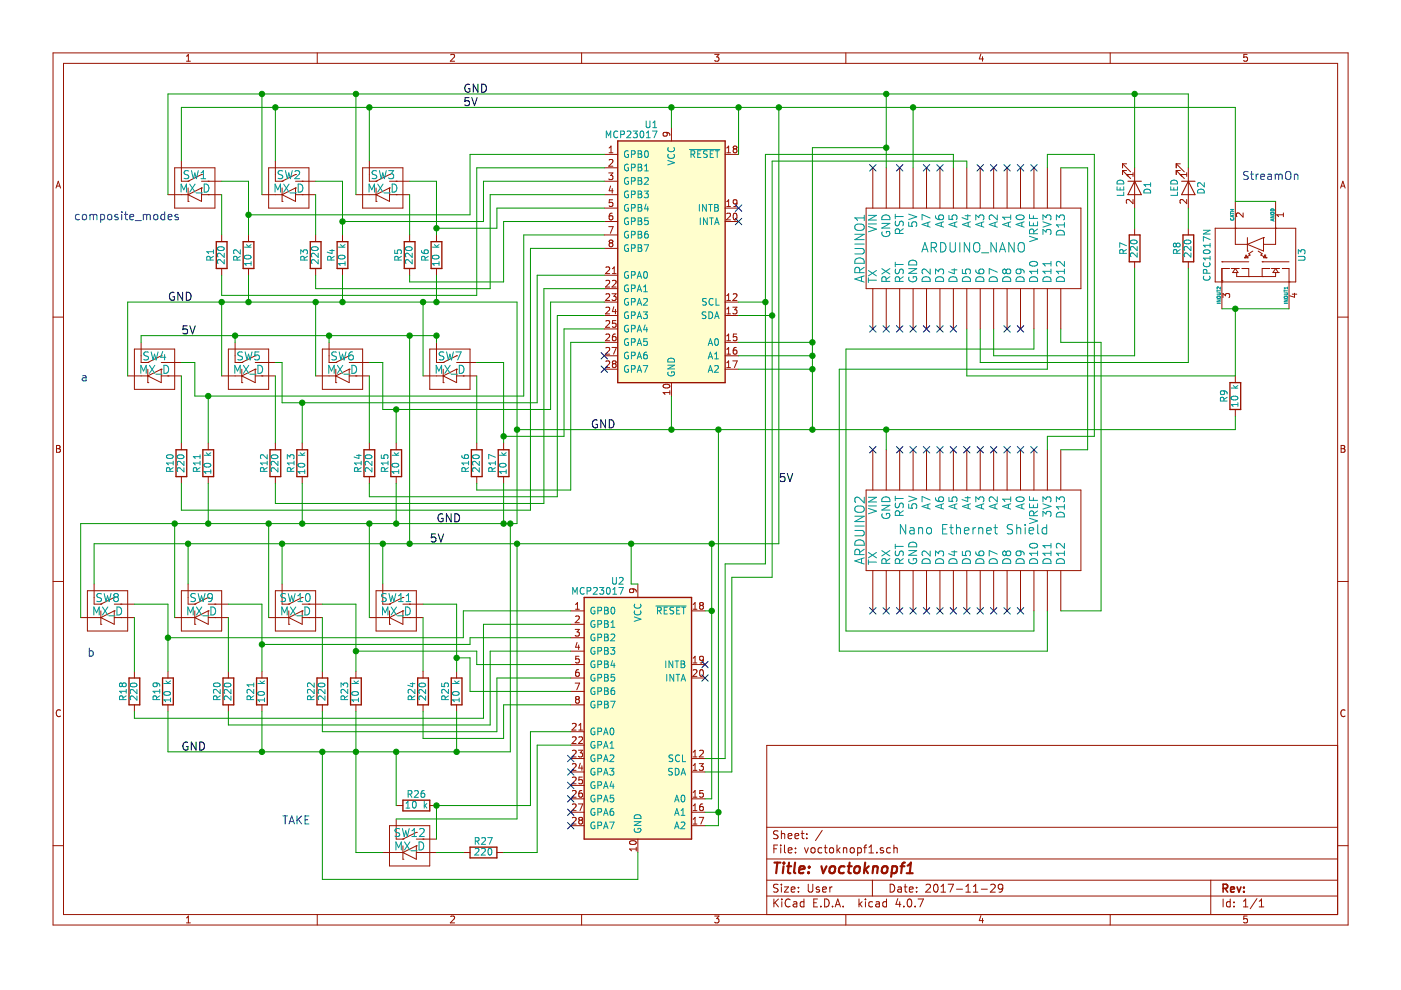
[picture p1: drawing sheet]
EESchema Schematic File Version 2
LIBS:power
LIBS:device
LIBS:transistors
LIBS:conn
LIBS:linear
LIBS:regul
LIBS:74xx
LIBS:cmos4000
LIBS:adc-dac
LIBS:memory
LIBS:xilinx
LIBS:microcontrollers
LIBS:dsp
LIBS:microchip
LIBS:analog_switches
LIBS:motorola
LIBS:texas
LIBS:intel
LIBS:audio
LIBS:interface
LIBS:digital-audio
LIBS:philips
LIBS:display
LIBS:cypress
LIBS:siliconi
LIBS:opto
LIBS:atmel
LIBS:contrib
LIBS:valves
LIBS:arduino
LIBS:microchip_pic12mcu
LIBS:cherry
LIBS:keyboard_components
LIBS:tutorial-cache
LIBS:voctoknopf1-cache
EELAYER 25 0
EELAYER END
$Descr User 10434 7284
encoding utf-8
Sheet 1 1
Title "voctoknopf1"
Date "2017-11-29"
Rev ""
Comp ""
Comment1 ""
Comment2 ""
Comment3 ""
Comment4 ""
$EndDescr
$Comp
L R R4
U 1 1
P 2550 1900
F 0 "R4" V 2630 1900 50  0000 C CNN
F 1 "10 k" V 2550 1900 50  0000 C CNN
F 2 "Resistors_THT:R_Axial_DIN0207_L6.3mm_D2.5mm_P7.62mm_Horizontal" V 2480 1900 50  0001 C CNN
F 3 "" H 2550 1900 50  0001 C CNN
	1    2550 1900
	-1   0    0    1   
$EndComp
$Comp
L R R3
U 1 1
P 2350 1900
F 0 "R3" V 2430 1900 50  0000 C CNN
F 1 "220" V 2350 1900 50  0000 C CNN
F 2 "Resistors_THT:R_Axial_DIN0207_L6.3mm_D2.5mm_P7.62mm_Horizontal" V 2280 1900 50  0001 C CNN
F 3 "" H 2350 1900 50  0001 C CNN
	1    2350 1900
	-1   0    0    1   
$EndComp
$Comp
L MCP23017 U1
U 1 1
P 5000 1950
F 0 "U1" H 4900 2975 50  0000 R CNN
F 1 "MCP23017" H 4900 2900 50  0000 R CNN
F 2 "Housings_DIP:DIP-28_W7.62mm_LongPads" H 5050 1000 50  0001 L CNN
F 3 "" H 5250 2950 50  0001 C CNN
	1    5000 1950
	1    0    0    -1  
$EndComp
$Comp
L MCP23017 U2
U 1 1
P 4750 5350
F 0 "U2" H 4650 6375 50  0000 R CNN
F 1 "MCP23017" H 4650 6300 50  0000 R CNN
F 2 "Housings_DIP:DIP-28_W7.62mm_LongPads" H 4800 4400 50  0001 L CNN
F 3 "" H 5000 6350 50  0001 C CNN
	1    4750 5350
	1    0    0    -1  
$EndComp
$Comp
L R R6
U 1 1
P 3250 1900
F 0 "R6" V 3330 1900 50  0000 C CNN
F 1 "10 k" V 3250 1900 50  0000 C CNN
F 2 "Resistors_THT:R_Axial_DIN0207_L6.3mm_D2.5mm_P7.62mm_Horizontal" V 3180 1900 50  0001 C CNN
F 3 "" H 3250 1900 50  0001 C CNN
	1    3250 1900
	-1   0    0    1   
$EndComp
$Comp
L R R5
U 1 1
P 3050 1900
F 0 "R5" V 3130 1900 50  0000 C CNN
F 1 "220" V 3050 1900 50  0000 C CNN
F 2 "Resistors_THT:R_Axial_DIN0207_L6.3mm_D2.5mm_P7.62mm_Horizontal" V 2980 1900 50  0001 C CNN
F 3 "" H 3050 1900 50  0001 C CNN
	1    3050 1900
	-1   0    0    1   
$EndComp
$Comp
L R R2
U 1 1
P 1850 1900
F 0 "R2" V 1930 1900 50  0000 C CNN
F 1 "10 k" V 1850 1900 50  0000 C CNN
F 2 "Resistors_THT:R_Axial_DIN0207_L6.3mm_D2.5mm_P7.62mm_Horizontal" V 1780 1900 50  0001 C CNN
F 3 "" H 1850 1900 50  0001 C CNN
	1    1850 1900
	-1   0    0    1   
$EndComp
$Comp
L R R1
U 1 1
P 1650 1900
F 0 "R1" V 1730 1900 50  0000 C CNN
F 1 "220" V 1650 1900 50  0000 C CNN
F 2 "Resistors_THT:R_Axial_DIN0207_L6.3mm_D2.5mm_P7.62mm_Horizontal" V 1580 1900 50  0001 C CNN
F 3 "" H 1650 1900 50  0001 C CNN
	1    1650 1900
	-1   0    0    1   
$EndComp
$Comp
L ARDUINO_NANO ARDUINO2
U 1 1
P 7250 3950
F 0 "ARDUINO2" H 7250 4800 70  0000 C CNN
F 1 "Nano Ethernet Shield" V 7250 3950 70  0000 C CNN
F 2 "Modules:Arduino_Nano_WithMountingHoles" H 7250 3950 60  0001 C CNN
F 3 "" H 7250 3950 60  0000 C CNN
	1    7250 3950
	0    -1   -1   0   
$EndComp
$Comp
L MX_D SW2
U 1 1
P 2150 1400
F 0 "SW2" H 2150 1500 60  0000 C CNN
F 1 "MX_D" H 2150 1400 60  0000 C CNN
F 2 "cherry:SW_PCB_4PIN" H 2150 1400 60  0001 C CNN
F 3 "" H 2150 1400 60  0001 C CNN
	1    2150 1400
	1    0    0    -1  
$EndComp
$Comp
L MX_D SW1
U 1 1
P 1450 1400
F 0 "SW1" H 1450 1500 60  0000 C CNN
F 1 "MX_D" H 1450 1400 60  0000 C CNN
F 2 "cherry:SW_PCB_4PIN" H 1450 1400 60  0001 C CNN
F 3 "" H 1450 1400 60  0001 C CNN
	1    1450 1400
	1    0    0    -1  
$EndComp
$Comp
L ARDUINO_NANO ARDUINO1
U 1 1
P 7250 1850
F 0 "ARDUINO1" H 7250 2700 70  0000 C CNN
F 1 "ARDUINO_NANO" V 7250 1850 70  0000 C CNN
F 2 "Modules:Arduino_Nano_WithMountingHoles" H 7250 1850 60  0001 C CNN
F 3 "" H 7250 1850 60  0000 C CNN
	1    7250 1850
	0    -1   -1   0   
$EndComp
$Comp
L MX_D SW3
U 1 1
P 2850 1400
F 0 "SW3" H 2850 1500 60  0000 C CNN
F 1 "MX_D" H 2850 1400 60  0000 C CNN
F 2 "cherry:SW_PCB_4PIN" H 2850 1400 60  0001 C CNN
F 3 "" H 2850 1400 60  0001 C CNN
	1    2850 1400
	1    0    0    -1  
$EndComp
$Comp
L R R13
U 1 1
P 2250 3450
F 0 "R13" V 2330 3450 50  0000 C CNN
F 1 "10 k" V 2250 3450 50  0000 C CNN
F 2 "Resistors_THT:R_Axial_DIN0207_L6.3mm_D2.5mm_P7.62mm_Horizontal" V 2180 3450 50  0001 C CNN
F 3 "" H 2250 3450 50  0001 C CNN
	1    2250 3450
	-1   0    0    1   
$EndComp
$Comp
L R R12
U 1 1
P 2050 3450
F 0 "R12" V 2130 3450 50  0000 C CNN
F 1 "220" V 2050 3450 50  0000 C CNN
F 2 "Resistors_THT:R_Axial_DIN0207_L6.3mm_D2.5mm_P7.62mm_Horizontal" V 1980 3450 50  0001 C CNN
F 3 "" H 2050 3450 50  0001 C CNN
	1    2050 3450
	-1   0    0    1   
$EndComp
$Comp
L R R15
U 1 1
P 2950 3450
F 0 "R15" V 3030 3450 50  0000 C CNN
F 1 "10 k" V 2950 3450 50  0000 C CNN
F 2 "Resistors_THT:R_Axial_DIN0207_L6.3mm_D2.5mm_P7.62mm_Horizontal" V 2880 3450 50  0001 C CNN
F 3 "" H 2950 3450 50  0001 C CNN
	1    2950 3450
	-1   0    0    1   
$EndComp
$Comp
L R R14
U 1 1
P 2750 3450
F 0 "R14" V 2830 3450 50  0000 C CNN
F 1 "220" V 2750 3450 50  0000 C CNN
F 2 "Resistors_THT:R_Axial_DIN0207_L6.3mm_D2.5mm_P7.62mm_Horizontal" V 2680 3450 50  0001 C CNN
F 3 "" H 2750 3450 50  0001 C CNN
	1    2750 3450
	-1   0    0    1   
$EndComp
$Comp
L R R11
U 1 1
P 1550 3450
F 0 "R11" V 1630 3450 50  0000 C CNN
F 1 "10 k" V 1550 3450 50  0000 C CNN
F 2 "Resistors_THT:R_Axial_DIN0207_L6.3mm_D2.5mm_P7.62mm_Horizontal" V 1480 3450 50  0001 C CNN
F 3 "" H 1550 3450 50  0001 C CNN
	1    1550 3450
	-1   0    0    1   
$EndComp
$Comp
L R R10
U 1 1
P 1350 3450
F 0 "R10" V 1430 3450 50  0000 C CNN
F 1 "220" V 1350 3450 50  0000 C CNN
F 2 "Resistors_THT:R_Axial_DIN0207_L6.3mm_D2.5mm_P7.62mm_Horizontal" V 1280 3450 50  0001 C CNN
F 3 "" H 1350 3450 50  0001 C CNN
	1    1350 3450
	-1   0    0    1   
$EndComp
$Comp
L MX_D SW5
U 1 1
P 1850 2750
F 0 "SW5" H 1850 2850 60  0000 C CNN
F 1 "MX_D" H 1850 2750 60  0000 C CNN
F 2 "cherry:SW_PCB_4PIN" H 1850 2750 60  0001 C CNN
F 3 "" H 1850 2750 60  0001 C CNN
	1    1850 2750
	1    0    0    -1  
$EndComp
$Comp
L MX_D SW4
U 1 1
P 1150 2750
F 0 "SW4" H 1150 2850 60  0000 C CNN
F 1 "MX_D" H 1150 2750 60  0000 C CNN
F 2 "cherry:SW_PCB_4PIN" H 1150 2750 60  0001 C CNN
F 3 "" H 1150 2750 60  0001 C CNN
	1    1150 2750
	1    0    0    -1  
$EndComp
$Comp
L MX_D SW6
U 1 1
P 2550 2750
F 0 "SW6" H 2550 2850 60  0000 C CNN
F 1 "MX_D" H 2550 2750 60  0000 C CNN
F 2 "cherry:SW_PCB_4PIN" H 2550 2750 60  0001 C CNN
F 3 "" H 2550 2750 60  0001 C CNN
	1    2550 2750
	1    0    0    -1  
$EndComp
$Comp
L R R17
U 1 1
P 3750 3450
F 0 "R17" V 3830 3450 50  0000 C CNN
F 1 "10 k" V 3750 3450 50  0000 C CNN
F 2 "Resistors_THT:R_Axial_DIN0207_L6.3mm_D2.5mm_P7.62mm_Horizontal" V 3680 3450 50  0001 C CNN
F 3 "" H 3750 3450 50  0001 C CNN
	1    3750 3450
	-1   0    0    1   
$EndComp
$Comp
L R R16
U 1 1
P 3550 3450
F 0 "R16" V 3630 3450 50  0000 C CNN
F 1 "220" V 3550 3450 50  0000 C CNN
F 2 "Resistors_THT:R_Axial_DIN0207_L6.3mm_D2.5mm_P7.62mm_Horizontal" V 3480 3450 50  0001 C CNN
F 3 "" H 3550 3450 50  0001 C CNN
	1    3550 3450
	-1   0    0    1   
$EndComp
$Comp
L MX_D SW7
U 1 1
P 3350 2750
F 0 "SW7" H 3350 2850 60  0000 C CNN
F 1 "MX_D" H 3350 2750 60  0000 C CNN
F 2 "cherry:SW_PCB_4PIN" H 3350 2750 60  0001 C CNN
F 3 "" H 3350 2750 60  0001 C CNN
	1    3350 2750
	1    0    0    -1  
$EndComp
$Comp
L R R21
U 1 1
P 1950 5150
F 0 "R21" V 2030 5150 50  0000 C CNN
F 1 "10 k" V 1950 5150 50  0000 C CNN
F 2 "Resistors_THT:R_Axial_DIN0207_L6.3mm_D2.5mm_P7.62mm_Horizontal" V 1880 5150 50  0001 C CNN
F 3 "" H 1950 5150 50  0001 C CNN
	1    1950 5150
	-1   0    0    1   
$EndComp
$Comp
L R R20
U 1 1
P 1700 5150
F 0 "R20" V 1780 5150 50  0000 C CNN
F 1 "220" V 1700 5150 50  0000 C CNN
F 2 "Resistors_THT:R_Axial_DIN0207_L6.3mm_D2.5mm_P7.62mm_Horizontal" V 1630 5150 50  0001 C CNN
F 3 "" H 1700 5150 50  0001 C CNN
	1    1700 5150
	-1   0    0    1   
$EndComp
$Comp
L R R23
U 1 1
P 2650 5150
F 0 "R23" V 2730 5150 50  0000 C CNN
F 1 "10 k" V 2650 5150 50  0000 C CNN
F 2 "Resistors_THT:R_Axial_DIN0207_L6.3mm_D2.5mm_P7.62mm_Horizontal" V 2580 5150 50  0001 C CNN
F 3 "" H 2650 5150 50  0001 C CNN
	1    2650 5150
	-1   0    0    1   
$EndComp
$Comp
L R R22
U 1 1
P 2400 5150
F 0 "R22" V 2480 5150 50  0000 C CNN
F 1 "220" V 2400 5150 50  0000 C CNN
F 2 "Resistors_THT:R_Axial_DIN0207_L6.3mm_D2.5mm_P7.62mm_Horizontal" V 2330 5150 50  0001 C CNN
F 3 "" H 2400 5150 50  0001 C CNN
	1    2400 5150
	-1   0    0    1   
$EndComp
$Comp
L R R19
U 1 1
P 1250 5150
F 0 "R19" V 1330 5150 50  0000 C CNN
F 1 "10 k" V 1250 5150 50  0000 C CNN
F 2 "Resistors_THT:R_Axial_DIN0207_L6.3mm_D2.5mm_P7.62mm_Horizontal" V 1180 5150 50  0001 C CNN
F 3 "" H 1250 5150 50  0001 C CNN
	1    1250 5150
	-1   0    0    1   
$EndComp
$Comp
L R R18
U 1 1
P 1000 5150
F 0 "R18" V 1080 5150 50  0000 C CNN
F 1 "220" V 1000 5150 50  0000 C CNN
F 2 "Resistors_THT:R_Axial_DIN0207_L6.3mm_D2.5mm_P7.62mm_Horizontal" V 930 5150 50  0001 C CNN
F 3 "" H 1000 5150 50  0001 C CNN
	1    1000 5150
	-1   0    0    1   
$EndComp
$Comp
L MX_D SW9
U 1 1
P 1500 4550
F 0 "SW9" H 1500 4650 60  0000 C CNN
F 1 "MX_D" H 1500 4550 60  0000 C CNN
F 2 "cherry:SW_PCB_4PIN" H 1500 4550 60  0001 C CNN
F 3 "" H 1500 4550 60  0001 C CNN
	1    1500 4550
	1    0    0    -1  
$EndComp
$Comp
L MX_D SW8
U 1 1
P 800 4550
F 0 "SW8" H 800 4650 60  0000 C CNN
F 1 "MX_D" H 800 4550 60  0000 C CNN
F 2 "cherry:SW_PCB_4PIN" H 800 4550 60  0001 C CNN
F 3 "" H 800 4550 60  0001 C CNN
	1    800  4550
	1    0    0    -1  
$EndComp
$Comp
L MX_D SW10
U 1 1
P 2200 4550
F 0 "SW10" H 2200 4650 60  0000 C CNN
F 1 "MX_D" H 2200 4550 60  0000 C CNN
F 2 "cherry:SW_PCB_4PIN" H 2200 4550 60  0001 C CNN
F 3 "" H 2200 4550 60  0001 C CNN
	1    2200 4550
	1    0    0    -1  
$EndComp
$Comp
L R R25
U 1 1
P 3400 5150
F 0 "R25" V 3480 5150 50  0000 C CNN
F 1 "10 k" V 3400 5150 50  0000 C CNN
F 2 "Resistors_THT:R_Axial_DIN0207_L6.3mm_D2.5mm_P7.62mm_Horizontal" V 3330 5150 50  0001 C CNN
F 3 "" H 3400 5150 50  0001 C CNN
	1    3400 5150
	-1   0    0    1   
$EndComp
$Comp
L R R24
U 1 1
P 3150 5150
F 0 "R24" V 3230 5150 50  0000 C CNN
F 1 "220" V 3150 5150 50  0000 C CNN
F 2 "Resistors_THT:R_Axial_DIN0207_L6.3mm_D2.5mm_P7.62mm_Horizontal" V 3080 5150 50  0001 C CNN
F 3 "" H 3150 5150 50  0001 C CNN
	1    3150 5150
	-1   0    0    1   
$EndComp
$Comp
L MX_D SW11
U 1 1
P 2950 4550
F 0 "SW11" H 2950 4650 60  0000 C CNN
F 1 "MX_D" H 2950 4550 60  0000 C CNN
F 2 "cherry:SW_PCB_4PIN" H 2950 4550 60  0001 C CNN
F 3 "" H 2950 4550 60  0001 C CNN
	1    2950 4550
	1    0    0    -1  
$EndComp
$Comp
L R R26
U 1 1
P 3100 6000
F 0 "R26" V 3180 6000 50  0000 C CNN
F 1 "10 k" V 3100 6000 50  0000 C CNN
F 2 "Resistors_THT:R_Axial_DIN0207_L6.3mm_D2.5mm_P7.62mm_Horizontal" V 3030 6000 50  0001 C CNN
F 3 "" H 3100 6000 50  0001 C CNN
	1    3100 6000
	0    -1   -1   0   
$EndComp
$Comp
L R R27
U 1 1
P 3600 6350
F 0 "R27" V 3680 6350 50  0000 C CNN
F 1 "220" V 3600 6350 50  0000 C CNN
F 2 "Resistors_THT:R_Axial_DIN0207_L6.3mm_D2.5mm_P7.62mm_Horizontal" V 3530 6350 50  0001 C CNN
F 3 "" H 3600 6350 50  0001 C CNN
	1    3600 6350
	0    -1   -1   0   
$EndComp
$Comp
L MX_D SW12
U 1 1
P 3050 6300
F 0 "SW12" H 3050 6400 60  0000 C CNN
F 1 "MX_D" H 3050 6300 60  0000 C CNN
F 2 "cherry:SW_PCB_4PIN" H 3050 6300 60  0001 C CNN
F 3 "" H 3050 6300 60  0001 C CNN
	1    3050 6300
	1    0    0    -1  
$EndComp
Text Label 4400 3200 0    60   ~ 0
GND
Text Label 3450 800  0    60   ~ 0
5V
Text Label 3450 700  0    60   ~ 0
GND
Text Label 5800 3600 0    60   ~ 0
5V
Text Label 3250 3900 0    60   ~ 0
GND
Text Label 3200 4050 0    60   ~ 0
5V
Text Label 1350 5600 0    60   ~ 0
GND
Text Label 1350 2500 0    60   ~ 0
5V
Text Label 1250 2250 0    60   ~ 0
GND
$Comp
L LED D2
U 1 1
P 8850 1400
F 0 "D2" H 8850 1500 50  0000 C CNN
F 1 "LED" H 8850 1300 50  0000 C CNN
F 2 "LEDs:LED_D5.0mm" H 8850 1400 50  0001 C CNN
F 3 "" H 8850 1400 50  0001 C CNN
	1    8850 1400
	0    1    1    0   
$EndComp
$Comp
L LED D1
U 1 1
P 8450 1400
F 0 "D1" H 8450 1500 50  0000 C CNN
F 1 "LED" H 8450 1300 50  0000 C CNN
F 2 "LEDs:LED_D5.0mm" H 8450 1400 50  0001 C CNN
F 3 "" H 8450 1400 50  0001 C CNN
	1    8450 1400
	0    1    1    0   
$EndComp
$Comp
L R R9
U 1 1
P 9200 2950
F 0 "R9" V 9280 2950 50  0000 C CNN
F 1 "10 k" V 9200 2950 50  0000 C CNN
F 2 "Resistors_THT:R_Axial_DIN0207_L6.3mm_D2.5mm_P7.62mm_Horizontal" V 9130 2950 50  0001 C CNN
F 3 "" H 9200 2950 50  0001 C CNN
	1    9200 2950
	-1   0    0    1   
$EndComp
$Comp
L R R8
U 1 1
P 8850 1850
F 0 "R8" V 8930 1850 50  0000 C CNN
F 1 "220" V 8850 1850 50  0000 C CNN
F 2 "Resistors_THT:R_Axial_DIN0207_L6.3mm_D2.5mm_P7.62mm_Horizontal" V 8780 1850 50  0001 C CNN
F 3 "" H 8850 1850 50  0001 C CNN
	1    8850 1850
	-1   0    0    1   
$EndComp
$Comp
L R R7
U 1 1
P 8450 1850
F 0 "R7" V 8530 1850 50  0000 C CNN
F 1 "220" V 8450 1850 50  0000 C CNN
F 2 "Resistors_THT:R_Axial_DIN0207_L6.3mm_D2.5mm_P7.62mm_Horizontal" V 8380 1850 50  0001 C CNN
F 3 "" H 8450 1850 50  0001 C CNN
	1    8450 1850
	-1   0    0    1   
$EndComp
Wire Wire Line
	3850 3900 600  3900
Wire Wire Line
	3850 2250 3850 3900
Wire Wire Line
	1650 1450 1650 1750
Wire Wire Line
	1250 700  8850 700 
Wire Wire Line
	1250 700  1250 1450
Wire Wire Line
	1650 2050 1650 2200
Wire Wire Line
	7700 4700 7700 4550
Wire Wire Line
	6300 4700 7700 4700
Wire Wire Line
	6300 2600 6300 4700
Wire Wire Line
	7700 2600 6300 2600
Wire Wire Line
	7700 2450 7700 2600
Wire Wire Line
	7800 4850 7800 4550
Wire Wire Line
	6250 4850 7800 4850
Wire Wire Line
	6250 2750 6250 4850
Wire Wire Line
	7800 2750 6250 2750
Wire Wire Line
	7800 2450 7800 2750
Wire Wire Line
	8200 4550 7900 4550
Wire Wire Line
	8200 2550 8200 4550
Wire Wire Line
	7900 2550 8200 2550
Wire Wire Line
	7900 2450 7900 2550
Wire Wire Line
	6600 3200 6600 3350
Wire Wire Line
	6050 3200 6050 1100
Wire Wire Line
	3850 3200 9200 3200
Wire Wire Line
	6050 1100 6600 1100
Wire Wire Line
	6600 700  6600 1250
Wire Wire Line
	7800 3250 7800 3350
Wire Wire Line
	8150 3250 7800 3250
Wire Wire Line
	8150 1150 8150 3250
Wire Wire Line
	7800 1150 8150 1150
Wire Wire Line
	7800 1250 7800 1150
Wire Wire Line
	8100 3350 7900 3350
Wire Wire Line
	8100 1250 8100 3350
Wire Wire Line
	7900 1250 8100 1250
Wire Wire Line
	6800 800  6800 1250
Wire Wire Line
	1350 800  9200 800 
Wire Wire Line
	1350 800  1350 1200
Wire Wire Line
	2050 800  2050 1200
Connection ~ 2050 800 
Wire Wire Line
	2750 1200 2750 800 
Connection ~ 2750 800 
Connection ~ 3850 3200
Wire Wire Line
	7400 -8600 13400 -8600
Wire Wire Line
	1950 1450 1950 700 
Connection ~ 1950 700 
Wire Wire Line
	2650 700  2650 1450
Connection ~ 2650 700 
Wire Wire Line
	3050 2100 3050 2050
Wire Wire Line
	1650 2200 3550 2200
Wire Wire Line
	3550 2200 3550 1250
Wire Wire Line
	3550 1250 4500 1250
Wire Wire Line
	3050 2100 3750 2100
Wire Wire Line
	3750 2100 3750 1650
Wire Wire Line
	3750 1650 4500 1650
Wire Wire Line
	1850 1350 1850 1750
Wire Wire Line
	1850 1600 3500 1600
Wire Wire Line
	1850 1350 1650 1350
Wire Wire Line
	3500 1600 3500 1150
Wire Wire Line
	3500 1150 4500 1150
Connection ~ 1850 1600
Wire Wire Line
	2350 1350 2550 1350
Wire Wire Line
	3600 1650 3600 1350
Wire Wire Line
	3600 1350 4500 1350
Wire Wire Line
	3050 1350 3250 1350
Wire Wire Line
	3700 1550 4500 1550
Wire Wire Line
	2350 1750 2350 1450
Wire Wire Line
	3050 1750 3050 1450
Wire Wire Line
	2550 1350 2550 1750
Connection ~ 2550 1650
Wire Wire Line
	2550 1650 3600 1650
Wire Wire Line
	3250 1350 3250 1750
Connection ~ 3250 1700
Wire Wire Line
	3250 1700 3700 1700
Wire Wire Line
	3700 1700 3700 1550
Wire Wire Line
	2350 2050 2350 2150
Wire Wire Line
	2350 2150 3650 2150
Wire Wire Line
	3650 2150 3650 1450
Wire Wire Line
	3650 1450 4500 1450
Wire Wire Line
	1850 2250 1850 2050
Wire Wire Line
	950  2250 3850 2250
Wire Wire Line
	2550 2050 2550 2250
Connection ~ 2550 2250
Wire Wire Line
	3250 2050 3250 2250
Connection ~ 3250 2250
Wire Wire Line
	5800 4050 5800 800 
Connection ~ 5800 800 
Wire Wire Line
	1050 2550 1050 2500
Wire Wire Line
	1750 2550 1750 2500
Connection ~ 1750 2500
Wire Wire Line
	2450 2500 2450 2550
Connection ~ 2450 2500
Wire Wire Line
	3250 2500 3250 2550
Connection ~ 3250 2500
Wire Wire Line
	3150 2800 3150 2250
Connection ~ 3150 2250
Wire Wire Line
	2350 2800 2350 2250
Connection ~ 2350 2250
Wire Wire Line
	1650 2800 1650 2250
Connection ~ 1850 2250
Wire Wire Line
	950  2250 950  2800
Connection ~ 1650 2250
Connection ~ 3750 3900
Connection ~ 2950 3900
Connection ~ 2250 3900
Connection ~ 1550 3900
Wire Wire Line
	3550 2800 3550 3300
Wire Wire Line
	2750 2800 2750 3300
Wire Wire Line
	2050 2800 2050 3300
Wire Wire Line
	1350 2800 1350 3300
Wire Wire Line
	3550 3600 3550 3650
Wire Wire Line
	2750 3600 2750 3700
Wire Wire Line
	2050 3600 2050 3750
Wire Wire Line
	1350 3600 1350 3800
Wire Wire Line
	3750 3900 3750 3900
Wire Wire Line
	3750 3900 3750 3600
Wire Wire Line
	2950 3900 2950 3900
Wire Wire Line
	2950 3900 2950 3600
Wire Wire Line
	2250 3900 2250 3900
Wire Wire Line
	2250 3900 2250 3600
Wire Wire Line
	1550 3900 1550 3600
Wire Wire Line
	1350 2700 1450 2700
Wire Wire Line
	1450 2700 1450 2950
Wire Wire Line
	1450 2950 3900 2950
Wire Wire Line
	3900 2950 3900 1750
Wire Wire Line
	1550 2950 1550 3300
Connection ~ 1550 2950
Wire Wire Line
	2050 2700 2100 2700
Wire Wire Line
	2100 2700 2100 3000
Wire Wire Line
	2100 3000 4000 3000
Wire Wire Line
	4000 3000 4000 2050
Wire Wire Line
	2250 3000 2250 3300
Connection ~ 2250 3000
Wire Wire Line
	2750 2700 2850 2700
Wire Wire Line
	2850 2700 2850 3050
Wire Wire Line
	2850 3050 4100 3050
Wire Wire Line
	2950 3050 2950 3300
Connection ~ 2950 3050
Wire Wire Line
	1350 3800 3950 3800
Wire Wire Line
	3950 3800 3950 1850
Wire Wire Line
	2050 3750 4050 3750
Wire Wire Line
	4050 3750 4050 2150
Wire Wire Line
	3550 2700 3750 2700
Wire Wire Line
	3750 2700 3750 3300
Wire Wire Line
	4100 3050 4100 2250
Wire Wire Line
	2750 3700 4150 3700
Wire Wire Line
	4150 3700 4150 2350
Wire Wire Line
	4200 2450 4200 3250
Wire Wire Line
	4200 3250 3750 3250
Connection ~ 3750 3250
Wire Wire Line
	3550 3650 4250 3650
Wire Wire Line
	4250 3650 4250 2550
Connection ~ 6050 3200
Wire Wire Line
	5000 950  5000 800 
Connection ~ 5000 800 
Wire Wire Line
	5000 2950 5000 3200
Connection ~ 5000 3200
Wire Wire Line
	5500 1150 5500 800 
Connection ~ 5500 800 
Connection ~ 6600 1100
Wire Wire Line
	5500 2750 6050 2750
Connection ~ 6050 2750
Wire Wire Line
	5500 2650 6050 2650
Connection ~ 6050 2650
Wire Wire Line
	5500 2550 6050 2550
Connection ~ 6050 2550
Wire Wire Line
	5700 1150 5700 4200
Wire Wire Line
	5700 1150 7100 1150
Wire Wire Line
	7100 1150 7100 1250
Wire Wire Line
	5500 2350 5750 2350
Wire Wire Line
	5750 4300 5750 1200
Wire Wire Line
	5750 1200 7200 1200
Wire Wire Line
	7200 1200 7200 1250
Wire Wire Line
	3150 4600 3150 5000
Wire Wire Line
	1700 4600 1700 5000
Wire Wire Line
	1000 4600 1000 5000
Wire Wire Line
	700  4050 5800 4050
Wire Wire Line
	1300 4600 1300 3900
Connection ~ 1300 3900
Wire Wire Line
	2000 4600 2000 3900
Connection ~ 2000 3900
Connection ~ 2750 3900
Wire Wire Line
	600  3900 600  4600
Wire Wire Line
	2750 4600 2750 3900
Wire Wire Line
	700  4050 700  4350
Wire Wire Line
	1400 4350 1400 4050
Connection ~ 1400 4050
Wire Wire Line
	2100 4350 2100 4050
Connection ~ 2100 4050
Wire Wire Line
	2850 4350 2850 4050
Connection ~ 2850 4050
Wire Wire Line
	1000 4500 1250 4500
Wire Wire Line
	1250 4500 1250 5000
Wire Wire Line
	1250 4750 3450 4750
Wire Wire Line
	3450 4750 3450 4550
Wire Wire Line
	3450 4550 4250 4550
Connection ~ 1250 4750
Wire Wire Line
	1700 4500 1950 4500
Wire Wire Line
	1950 4500 1950 5000
Wire Wire Line
	3500 4750 4250 4750
Wire Wire Line
	3500 4800 1950 4800
Connection ~ 1950 4800
Wire Wire Line
	2650 4500 2400 4500
Wire Wire Line
	3400 4500 3400 5000
Wire Wire Line
	3400 4500 3150 4500
Wire Wire Line
	3550 4950 4250 4950
Wire Wire Line
	3550 4950 3550 4850
Wire Wire Line
	3500 5150 4250 5150
Wire Wire Line
	3500 5150 3500 4900
Wire Wire Line
	3500 4900 3400 4900
Connection ~ 3400 4900
Wire Wire Line
	3500 4800 3500 4750
Wire Wire Line
	1000 5300 1000 5350
Wire Wire Line
	1000 5350 3600 5350
Wire Wire Line
	3600 5350 3600 4650
Wire Wire Line
	3600 4650 4250 4650
Wire Wire Line
	1700 5300 1700 5400
Wire Wire Line
	1700 5400 3650 5400
Wire Wire Line
	3650 5400 3650 4850
Wire Wire Line
	3650 4850 4250 4850
Wire Wire Line
	2400 5300 2400 5450
Wire Wire Line
	2400 5450 3700 5450
Wire Wire Line
	3700 5450 3700 5050
Wire Wire Line
	3700 5050 4250 5050
Wire Wire Line
	3150 5300 3150 5500
Wire Wire Line
	3150 5500 3750 5500
Wire Wire Line
	3750 5500 3750 5250
Wire Wire Line
	3750 5250 4250 5250
Wire Wire Line
	3800 5600 3800 3900
Connection ~ 3800 3900
Wire Wire Line
	3850 4050 3850 6100
Connection ~ 3850 4050
Wire Wire Line
	1250 5600 3800 5600
Wire Wire Line
	1250 5600 1250 5300
Wire Wire Line
	1950 5300 1950 5600
Connection ~ 1950 5600
Wire Wire Line
	2650 5300 2650 6350
Connection ~ 2650 5600
Wire Wire Line
	3400 5300 3400 5600
Connection ~ 3400 5600
Wire Wire Line
	3850 6100 2950 6100
Wire Wire Line
	2650 6350 2850 6350
Wire Wire Line
	3450 6350 3250 6350
Wire Wire Line
	3750 6350 4000 6350
Wire Wire Line
	4000 6350 4000 5550
Wire Wire Line
	4000 5550 4250 5550
Wire Wire Line
	3950 6000 3250 6000
Wire Wire Line
	3950 5450 3950 6000
Wire Wire Line
	3950 5450 4250 5450
Wire Wire Line
	3250 6000 3250 6250
Connection ~ 3250 6000
Wire Wire Line
	3900 1750 4500 1750
Wire Wire Line
	3950 1850 4500 1850
Wire Wire Line
	4000 2050 4500 2050
Wire Wire Line
	4050 2150 4500 2150
Wire Wire Line
	4100 2250 4500 2250
Wire Wire Line
	4150 2350 4500 2350
Wire Wire Line
	4200 2450 4500 2450
Wire Wire Line
	3050 2500 3050 4050
Connection ~ 3050 2500
Connection ~ 3050 4050
Wire Wire Line
	1050 2500 3250 2500
Wire Wire Line
	4250 2550 4500 2550
Wire Wire Line
	2950 6000 2950 5600
Connection ~ 2950 5600
Wire Wire Line
	2650 4500 2650 5000
Wire Wire Line
	2400 4600 2400 5000
Wire Wire Line
	3550 4850 2650 4850
Connection ~ 2650 4850
Wire Wire Line
	4750 4350 4700 4350
Wire Wire Line
	4700 4350 4700 4050
Connection ~ 4700 4050
Wire Wire Line
	4750 6350 4750 6550
Wire Wire Line
	4750 6550 2400 6550
Wire Wire Line
	2400 6550 2400 5600
Connection ~ 2400 5600
Wire Wire Line
	5250 5950 5300 5950
Wire Wire Line
	5300 5950 5300 4050
Connection ~ 5300 4050
Wire Wire Line
	5250 6050 5350 6050
Wire Wire Line
	5350 3200 5350 6150
Connection ~ 5350 3200
Wire Wire Line
	5350 6150 5250 6150
Connection ~ 5350 6050
Wire Wire Line
	5250 5650 5400 5650
Wire Wire Line
	5400 5650 5400 4200
Wire Wire Line
	5400 4200 5700 4200
Connection ~ 5700 2250
Wire Wire Line
	5250 5750 5450 5750
Wire Wire Line
	5450 5750 5450 4300
Wire Wire Line
	5450 4300 5750 4300
Connection ~ 5750 2350
Wire Wire Line
	5250 4550 5300 4550
Connection ~ 5300 4550
Wire Wire Line
	8450 700  8450 1250
Connection ~ 6600 700 
Wire Wire Line
	8850 700  8850 1250
Connection ~ 8450 700 
Wire Wire Line
	8450 1700 8450 1550
Wire Wire Line
	8850 1700 8850 1550
Wire Wire Line
	7400 2450 7400 2650
Wire Wire Line
	7400 2650 8450 2650
Wire Wire Line
	8450 2650 8450 2000
Wire Wire Line
	7300 2450 7300 2700
Wire Wire Line
	7300 2700 8850 2700
Wire Wire Line
	8850 2700 8850 2000
Wire Wire Line
	7200 2450 7200 2800
Wire Wire Line
	7200 2800 9200 2800
Connection ~ 6800 800 
Wire Wire Line
	9200 3200 9200 3100
Connection ~ 6600 3200
Wire Wire Line
	9200 800  9200 1500
NoConn ~ 7600 4550
NoConn ~ 7500 4550
NoConn ~ 7400 4550
NoConn ~ 7300 4550
NoConn ~ 7200 4550
NoConn ~ 7100 4550
NoConn ~ 7000 4550
NoConn ~ 6900 4550
NoConn ~ 6800 4550
NoConn ~ 6700 4550
NoConn ~ 6600 4550
NoConn ~ 6500 4550
NoConn ~ 4250 6150
NoConn ~ 4250 6050
NoConn ~ 4250 5950
NoConn ~ 4250 5850
NoConn ~ 4250 5750
NoConn ~ 4250 5650
NoConn ~ 4500 2750
NoConn ~ 4500 2650
NoConn ~ 7700 1250
NoConn ~ 7600 1250
NoConn ~ 7500 1250
NoConn ~ 7400 1250
NoConn ~ 7300 1250
NoConn ~ 7000 1250
NoConn ~ 6900 1250
NoConn ~ 6700 1250
NoConn ~ 6500 1250
NoConn ~ 6500 2450
NoConn ~ 6600 2450
NoConn ~ 6700 2450
NoConn ~ 6800 2450
NoConn ~ 6900 2450
NoConn ~ 7000 2450
NoConn ~ 7100 2450
NoConn ~ 7500 2450
NoConn ~ 7600 2450
NoConn ~ 7700 3350
NoConn ~ 7600 3350
NoConn ~ 7500 3350
NoConn ~ 7400 3350
NoConn ~ 7300 3350
NoConn ~ 7200 3350
NoConn ~ 7100 3350
NoConn ~ 7000 3350
NoConn ~ 6900 3350
NoConn ~ 6800 3350
NoConn ~ 6700 3350
NoConn ~ 6500 3350
NoConn ~ 5250 5050
NoConn ~ 5250 4950
NoConn ~ 5500 1650
NoConn ~ 5500 1550
Wire Wire Line
	5500 2250 5700 2250
Text Notes 9250 1350 0    60   ~ 0
StreamOn
Text Notes 550  1650 0    60   ~ 0
composite_modes
Text Notes 600  2850 0    60   ~ 0
a
Text Notes 650  4900 0    60   ~ 0
b
Text Notes 2100 6150 0    60   ~ 0
TAKE
$Comp
L CPC1017N U3
U 1 1
P 9350 1900
F 0 "U3" H 9350 2250 50  0000 C CNN
F 1 "CPC1017N" H 9350 1543 50  0000 C CNN
F 2 "Buttons_Switches_SMD:SW_DIP_x2_W8.61mm_Slide_LowProfile" H 9350 1900 60  0001 C CNN
F 3 "" H 9350 1900 60  0001 C CNN
	1    9350 1900
	0    1    1    0   
$EndComp
Wire Wire Line
	9600 2300 9100 2300
Wire Wire Line
	9200 2800 9200 2300
Connection ~ 9200 2300
Wire Wire Line
	9200 1500 9500 1500
$EndSCHEMATC
